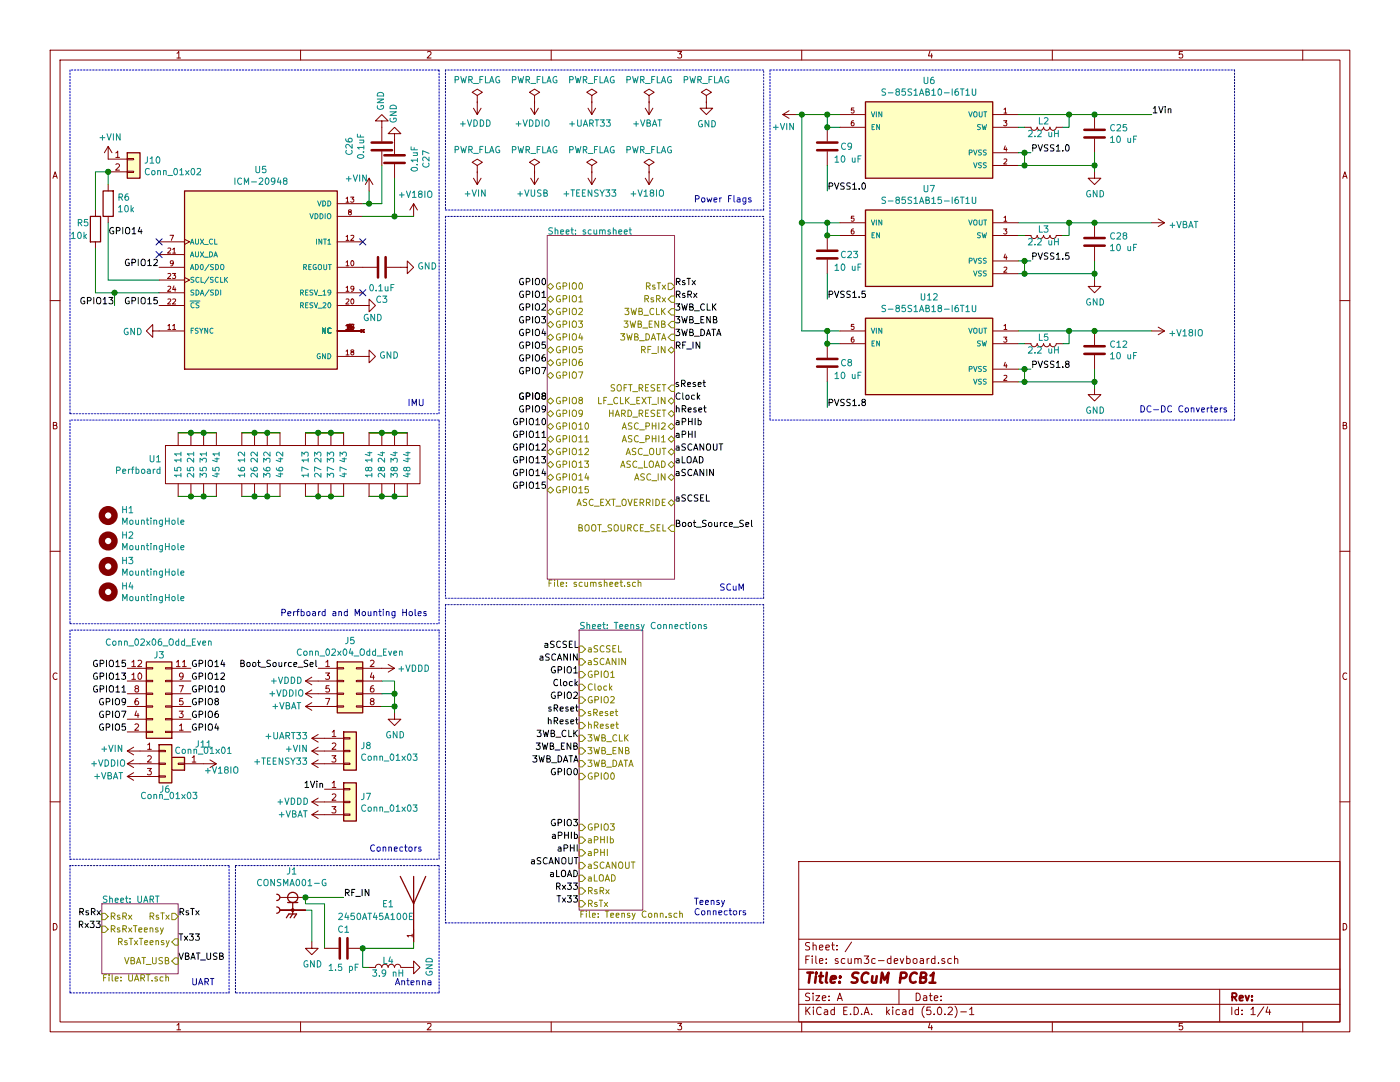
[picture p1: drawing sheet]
EESchema Schematic File Version 4
LIBS:scum3c-devboard-cache
EELAYER 26 0
EELAYER END
$Descr A 11000 8500
encoding utf-8
Sheet 1 4
Title "SCuM PCB1"
Date ""
Rev ""
Comp ""
Comment1 ""
Comment2 ""
Comment3 ""
Comment4 ""
$EndDescr
Wire Wire Line
	2900 1600 2900 1500
$Comp
L power:GND #PWR?
U 1 1
P 3000 1000
AR Path="/5F3B307E/5F3A826B" Ref="#PWR?"  Part="1" 
AR Path="/5F3A826B" Ref="#PWR0104"  Part="1" 
F 0 "#PWR0104" H 3000 750 50  0001 C CNN
F 1 "GND" V 3005 872 50  0000 R CNN
F 2 "" H 3000 1000 50  0001 C CNN
F 3 "" H 3000 1000 50  0001 C CNN
	1    3000 1000
	-1   0    0    1   
$EndComp
$Comp
L Device:C C?
U 1 1
P 3000 1150
AR Path="/5F3B307E/5F3A8271" Ref="C?"  Part="1" 
AR Path="/5F3A8271" Ref="C26"  Part="1" 
F 0 "C26" V 3252 1150 50  0000 C CNN
F 1 "0.1uF" V 3161 1150 50  0000 C CNN
F 2 "Capacitor_SMD:C_0402_1005Metric" H 3038 1000 50  0001 C CNN
F 3 "~" H 3000 1150 50  0001 C CNN
	1    3000 1150
	-1   0    0    1   
$EndComp
$Comp
L power:GND #PWR?
U 1 1
P 3100 1100
AR Path="/5F3B307E/5F3A8280" Ref="#PWR?"  Part="1" 
AR Path="/5F3A8280" Ref="#PWR0106"  Part="1" 
F 0 "#PWR0106" H 3100 850 50  0001 C CNN
F 1 "GND" V 3105 972 50  0000 R CNN
F 2 "" H 3100 1100 50  0001 C CNN
F 3 "" H 3100 1100 50  0001 C CNN
	1    3100 1100
	-1   0    0    1   
$EndComp
$Comp
L Device:C C?
U 1 1
P 3100 1250
AR Path="/5F3B307E/5F3A8286" Ref="C?"  Part="1" 
AR Path="/5F3A8286" Ref="C27"  Part="1" 
F 0 "C27" V 2848 1250 50  0000 C CNN
F 1 "0.1uF" V 2939 1250 50  0000 C CNN
F 2 "Capacitor_SMD:C_0402_1005Metric" H 3138 1100 50  0001 C CNN
F 3 "~" H 3100 1250 50  0001 C CNN
	1    3100 1250
	-1   0    0    1   
$EndComp
Text Label 4550 5300 2    50   ~ 0
GPIO1
Text Label 1500 5350 0    50   ~ 0
GPIO12
Text Label 1500 5250 0    50   ~ 0
GPIO14
Text Label 1500 5750 0    50   ~ 0
GPIO4
Text Label 1500 5450 0    50   ~ 0
GPIO10
Text Label 1500 5650 0    50   ~ 0
GPIO6
Text Label 1500 5550 0    50   ~ 0
GPIO8
$Comp
L power:PWR_FLAG #FLG0101
U 1 1
P 5550 800
AR Path="/5F3F179B" Ref="#FLG0101"  Part="1" 
AR Path="/5F3B0B28/5F3F179B" Ref="#FLG?"  Part="1" 
F 0 "#FLG0101" H 5550 875 50  0001 C CNN
F 1 "PWR_FLAG" H 5550 973 50  0000 C CNN
F 2 "" H 5550 800 50  0001 C CNN
F 3 "~" H 5550 800 50  0001 C CNN
	1    5550 800 
	1    0    0    -1  
$EndComp
$Comp
L power:PWR_FLAG #FLG0102
U 1 1
P 5100 800
AR Path="/5F3F17A1" Ref="#FLG0102"  Part="1" 
AR Path="/5F3B0B28/5F3F17A1" Ref="#FLG?"  Part="1" 
F 0 "#FLG0102" H 5100 875 50  0001 C CNN
F 1 "PWR_FLAG" H 5100 973 50  0000 C CNN
F 2 "" H 5100 800 50  0001 C CNN
F 3 "~" H 5100 800 50  0001 C CNN
	1    5100 800 
	1    0    0    -1  
$EndComp
$Comp
L power:GND #PWR0113
U 1 1
P 5550 800
AR Path="/5F3F17A7" Ref="#PWR0113"  Part="1" 
AR Path="/5F3B0B28/5F3F17A7" Ref="#PWR?"  Part="1" 
F 0 "#PWR0113" H 5550 550 50  0001 C CNN
F 1 "GND" H 5555 627 50  0000 C CNN
F 2 "" H 5550 800 50  0001 C CNN
F 3 "" H 5550 800 50  0001 C CNN
	1    5550 800 
	1    0    0    -1  
$EndComp
$Comp
L draft1library:+VBAT #PWR0114
U 1 1
P 5100 800
AR Path="/5F3F17AD" Ref="#PWR0114"  Part="1" 
AR Path="/5F3B0B28/5F3F17AD" Ref="#PWR?"  Part="1" 
F 0 "#PWR0114" H 5100 650 50  0001 C CNN
F 1 "+VBAT" H 5115 973 50  0000 C CNN
F 2 "" H 5100 800 50  0001 C CNN
F 3 "" H 5100 800 50  0001 C CNN
	1    5100 800 
	-1   0    0    1   
$EndComp
$Comp
L power:PWR_FLAG #FLG0103
U 1 1
P 4650 800
AR Path="/5F3F17B3" Ref="#FLG0103"  Part="1" 
AR Path="/5F3B0B28/5F3F17B3" Ref="#FLG?"  Part="1" 
F 0 "#FLG0103" H 4650 875 50  0001 C CNN
F 1 "PWR_FLAG" H 4650 973 50  0000 C CNN
F 2 "" H 4650 800 50  0001 C CNN
F 3 "~" H 4650 800 50  0001 C CNN
	1    4650 800 
	1    0    0    -1  
$EndComp
$Comp
L draft1library:+UART33 #PWR0115
U 1 1
P 4650 800
AR Path="/5F3F17B9" Ref="#PWR0115"  Part="1" 
AR Path="/5F3B0B28/5F3F17B9" Ref="#PWR?"  Part="1" 
F 0 "#PWR0115" H 4650 650 50  0001 C CNN
F 1 "+UART33" H 4665 973 50  0000 C CNN
F 2 "" H 4650 800 50  0001 C CNN
F 3 "" H 4650 800 50  0001 C CNN
	1    4650 800 
	-1   0    0    1   
$EndComp
$Comp
L power:PWR_FLAG #FLG0104
U 1 1
P 4200 800
AR Path="/5F3F17BF" Ref="#FLG0104"  Part="1" 
AR Path="/5F3B0B28/5F3F17BF" Ref="#FLG?"  Part="1" 
F 0 "#FLG0104" H 4200 875 50  0001 C CNN
F 1 "PWR_FLAG" H 4200 973 50  0000 C CNN
F 2 "" H 4200 800 50  0001 C CNN
F 3 "~" H 4200 800 50  0001 C CNN
	1    4200 800 
	1    0    0    -1  
$EndComp
$Comp
L draft1library:+VDDIO #PWR0116
U 1 1
P 4200 800
F 0 "#PWR0116" H 4200 650 50  0001 C CNN
F 1 "+VDDIO" H 4215 973 50  0000 C CNN
F 2 "" H 4200 800 50  0001 C CNN
F 3 "" H 4200 800 50  0001 C CNN
	1    4200 800 
	-1   0    0    1   
$EndComp
$Comp
L power:PWR_FLAG #FLG0105
U 1 1
P 3750 800
AR Path="/5F3F2540" Ref="#FLG0105"  Part="1" 
AR Path="/5F3B0B28/5F3F2540" Ref="#FLG?"  Part="1" 
F 0 "#FLG0105" H 3750 875 50  0001 C CNN
F 1 "PWR_FLAG" H 3750 973 50  0000 C CNN
F 2 "" H 3750 800 50  0001 C CNN
F 3 "~" H 3750 800 50  0001 C CNN
	1    3750 800 
	1    0    0    -1  
$EndComp
$Comp
L draft1library:+VDDD #PWR0117
U 1 1
P 3750 800
F 0 "#PWR0117" H 3750 650 50  0001 C CNN
F 1 "+VDDD" H 3765 973 50  0000 C CNN
F 2 "" H 3750 800 50  0001 C CNN
F 3 "" H 3750 800 50  0001 C CNN
	1    3750 800 
	-1   0    0    1   
$EndComp
Text Label 4300 2250 2    50   ~ 0
GPIO0
Text Label 4300 2350 2    50   ~ 0
GPIO1
Text Label 4300 2450 2    50   ~ 0
GPIO2
Text Label 4300 2550 2    50   ~ 0
GPIO3
Text Label 4300 2650 2    50   ~ 0
GPIO4
Text Label 4300 2750 2    50   ~ 0
GPIO5
Text Label 4300 2850 2    50   ~ 0
GPIO6
Text Label 4300 2950 2    50   ~ 0
GPIO7
Text Label 4300 3150 2    50   ~ 0
GPIO8
Text Label 4300 3250 2    50   ~ 0
GPIO9
Text Label 4300 3350 2    50   ~ 0
GPIO10
Text Label 4300 3450 2    50   ~ 0
GPIO11
Text Label 4300 3150 2    50   ~ 0
GPIO8
$Comp
L draft1library:+VUSB #PWR0200
U 1 1
P 4200 1350
F 0 "#PWR0200" H 4200 1200 50  0001 C CNN
F 1 "+VUSB" H 4215 1523 50  0000 C CNN
F 2 "" H 4200 1350 50  0001 C CNN
F 3 "" H 4200 1350 50  0001 C CNN
	1    4200 1350
	-1   0    0    1   
$EndComp
$Comp
L power:PWR_FLAG #FLG0108
U 1 1
P 4200 1350
AR Path="/5F3B796B" Ref="#FLG0108"  Part="1" 
AR Path="/5F3B0B28/5F3B796B" Ref="#FLG?"  Part="1" 
F 0 "#FLG0108" H 4200 1425 50  0001 C CNN
F 1 "PWR_FLAG" H 4200 1523 50  0000 C CNN
F 2 "" H 4200 1350 50  0001 C CNN
F 3 "~" H 4200 1350 50  0001 C CNN
	1    4200 1350
	1    0    0    -1  
$EndComp
Text Label 4300 3650 2    50   ~ 0
GPIO13
Text Label 4300 3550 2    50   ~ 0
GPIO12
Text Label 4300 3750 2    50   ~ 0
GPIO14
Text Label 4300 3850 2    50   ~ 0
GPIO15
$Sheet
S 4300 1850 1000 2700
U 5F3B1D81
F0 "scumsheet" 50
F1 "scumsheet.sch" 50
F2 "GPIO1" B L 4300 2350 50 
F3 "GPIO2" B L 4300 2450 50 
F4 "GPIO3" B L 4300 2550 50 
F5 "GPIO4" B L 4300 2650 50 
F6 "GPIO5" B L 4300 2750 50 
F7 "GPIO6" B L 4300 2850 50 
F8 "GPIO7" B L 4300 2950 50 
F9 "GPIO8" B L 4300 3150 50 
F10 "GPIO9" B L 4300 3250 50 
F11 "GPIO10" B L 4300 3350 50 
F12 "GPIO11" B L 4300 3450 50 
F13 "GPIO12" B L 4300 3550 50 
F14 "GPIO13" B L 4300 3650 50 
F15 "GPIO14" B L 4300 3750 50 
F16 "GPIO15" B L 4300 3850 50 
F17 "GPIO0" B L 4300 2250 50 
F18 "RsTx" O R 5300 2250 50 
F19 "RsRx" I R 5300 2350 50 
F20 "3WB_CLK" I R 5300 2450 50 
F21 "3WB_ENB" I R 5300 2550 50 
F22 "3WB_DATA" I R 5300 2650 50 
F23 "LF_CLK_EXT_IN" B R 5300 3150 50 
F24 "HARD_RESET" B R 5300 3250 50 
F25 "ASC_PHI2" B R 5300 3350 50 
F26 "ASC_PHI1" B R 5300 3450 50 
F27 "ASC_OUT" B R 5300 3550 50 
F28 "ASC_LOAD" B R 5300 3650 50 
F29 "ASC_IN" B R 5300 3750 50 
F30 "ASC_EXT_OVERRIDE" B R 5300 3950 50 
F31 "RF_IN" B R 5300 2750 50 
F32 "SOFT_RESET" I R 5300 3050 50 
F33 "BOOT_SOURCE_SEL" I R 5300 4150 50 
$EndSheet
$Comp
L scum3c-devboard-rescue:Perfboard-SCUM U1
U 1 1
P 2300 3650
F 0 "U1" H 1272 3696 50  0000 R CNN
F 1 "Perfboard" H 1272 3605 50  0000 R CNN
F 2 "SCUM:Perfboard" H 2300 3650 50  0001 C CNN
F 3 "" H 2300 3650 50  0001 C CNN
	1    2300 3650
	1    0    0    -1  
$EndComp
Wire Wire Line
	2400 3400 2500 3400
Wire Wire Line
	2500 3400 2600 3400
Connection ~ 2500 3400
Wire Wire Line
	2600 3400 2700 3400
Connection ~ 2600 3400
Wire Wire Line
	2900 3400 3000 3400
Wire Wire Line
	3000 3400 3100 3400
Connection ~ 3000 3400
Wire Wire Line
	3200 3400 3100 3400
Connection ~ 3100 3400
$Comp
L Mechanical:MountingHole H3
U 1 1
P 850 4450
F 0 "H3" H 950 4496 50  0000 L CNN
F 1 "MountingHole" H 950 4405 50  0000 L CNN
F 2 "MountingHole:MountingHole_2.7mm_M2.5" H 850 4450 50  0001 C CNN
F 3 "~" H 850 4450 50  0001 C CNN
	1    850  4450
	1    0    0    -1  
$EndComp
$Comp
L Mechanical:MountingHole H4
U 1 1
P 850 4650
F 0 "H4" H 950 4696 50  0000 L CNN
F 1 "MountingHole" H 950 4605 50  0000 L CNN
F 2 "MountingHole:MountingHole_2.7mm_M2.5" H 850 4650 50  0001 C CNN
F 3 "~" H 850 4650 50  0001 C CNN
	1    850  4650
	1    0    0    -1  
$EndComp
$Comp
L Mechanical:MountingHole H2
U 1 1
P 850 4250
F 0 "H2" H 950 4296 50  0000 L CNN
F 1 "MountingHole" H 950 4205 50  0000 L CNN
F 2 "MountingHole:MountingHole_2.7mm_M2.5" H 850 4250 50  0001 C CNN
F 3 "~" H 850 4250 50  0001 C CNN
	1    850  4250
	1    0    0    -1  
$EndComp
$Comp
L Mechanical:MountingHole H1
U 1 1
P 850 4050
F 0 "H1" H 950 4096 50  0000 L CNN
F 1 "MountingHole" H 950 4005 50  0000 L CNN
F 2 "MountingHole:MountingHole_2.7mm_M2.5" H 850 4050 50  0001 C CNN
F 3 "~" H 850 4050 50  0001 C CNN
	1    850  4050
	1    0    0    -1  
$EndComp
$Sheet
S 800  7100 600  550 
U 5F7F639B
F0 "UART" 50
F1 "UART.sch" 50
F2 "RsRx" I L 800 7200 50 
F3 "RsTx" O R 1400 7200 50 
F4 "VBAT_USB" I R 1400 7550 50 
F5 "RsTxTeensy" I R 1400 7400 50 
F6 "RsRxTeensy" I L 800 7300 50 
$EndSheet
Text Label 800  7200 2    50   ~ 0
RsRx
Text Label 1400 7200 0    50   ~ 0
RsTx
Text Label 5300 2350 0    50   ~ 0
RsRx
Text Label 5300 2250 0    50   ~ 0
RsTx
Text Label 5300 2450 0    50   ~ 0
3WB_CLK
Text Label 5300 2550 0    50   ~ 0
3WB_ENB
Text Label 5300 2650 0    50   ~ 0
3WB_DATA
Text Label 5300 2750 0    50   ~ 0
RF_IN
$Comp
L draft1library:+VDDIO #PWR0150
U 1 1
P 1100 6000
F 0 "#PWR0150" H 1100 5850 50  0001 C CNN
F 1 "+VDDIO" V 1100 6250 50  0000 C CNN
F 2 "" H 1100 6000 50  0001 C CNN
F 3 "" H 1100 6000 50  0001 C CNN
	1    1100 6000
	0    -1   -1   0   
$EndComp
Wire Notes Line
	550  550  550  3250
Wire Notes Line
	550  3250 3450 3250
Wire Notes Line
	3450 3250 3450 550 
Wire Notes Line
	3450 550  550  550 
Wire Wire Line
	1400 3400 1500 3400
Connection ~ 1500 3400
Wire Wire Line
	1500 3400 1600 3400
Wire Wire Line
	1600 3400 1700 3400
Connection ~ 1600 3400
Wire Wire Line
	1400 3900 1500 3900
Wire Wire Line
	1600 3900 1500 3900
Wire Wire Line
	1600 3900 1700 3900
Connection ~ 1600 3900
Connection ~ 1500 3900
Wire Wire Line
	1900 3900 2000 3900
Connection ~ 2000 3900
Wire Wire Line
	2000 3900 2100 3900
Wire Wire Line
	2100 3900 2200 3900
Connection ~ 2100 3900
Wire Wire Line
	1900 3400 2000 3400
Connection ~ 2000 3400
Wire Wire Line
	2000 3400 2100 3400
Wire Wire Line
	2200 3400 2100 3400
Connection ~ 2100 3400
Connection ~ 3100 3900
Wire Wire Line
	3100 3900 3200 3900
Connection ~ 3000 3900
Wire Wire Line
	3000 3900 3100 3900
Wire Wire Line
	2900 3900 3000 3900
Connection ~ 2600 3900
Wire Wire Line
	2600 3900 2700 3900
Connection ~ 2500 3900
Wire Wire Line
	2500 3900 2600 3900
Wire Wire Line
	2400 3900 2500 3900
Wire Notes Line
	3500 4700 6000 4700
Wire Notes Line
	550  3300 550  4900
Wire Notes Line
	550  4900 3450 4900
Wire Notes Line
	3450 4900 3450 3300
Wire Notes Line
	3450 3300 550  3300
Wire Notes Line
	550  4950 550  6750
Wire Notes Line
	550  6750 3450 6750
Wire Notes Line
	3450 6750 3450 4950
Wire Notes Line
	3450 4950 550  4950
Wire Notes Line
	550  6800 550  7800
Wire Notes Line
	550  7800 1800 7800
Wire Notes Line
	1800 7800 1800 6800
Wire Notes Line
	1800 6800 550  6800
Text Notes 3200 3200 0    50   ~ 0
IMU
Text Notes 2200 4850 0    50   ~ 0
Perfboard and Mounting Holes
Text Notes 5450 1600 0    50   ~ 0
Power Flags
Text Notes 1500 7750 0    50   ~ 0
UART
Text Notes 5650 4650 0    50   ~ 0
SCuM
$Comp
L power:PWR_FLAG #FLG0109
U 1 1
P 3750 1350
F 0 "#FLG0109" H 3750 1425 50  0001 C CNN
F 1 "PWR_FLAG" H 3750 1524 50  0000 C CNN
F 2 "" H 3750 1350 50  0001 C CNN
F 3 "~" H 3750 1350 50  0001 C CNN
	1    3750 1350
	1    0    0    -1  
$EndComp
Text Label 2700 7050 0    50   ~ 0
RF_IN
Wire Notes Line
	1850 6800 3450 6800
Wire Notes Line
	3450 6800 3450 7800
Wire Notes Line
	3450 7800 1850 7800
Wire Notes Line
	1850 7800 1850 6800
Text Notes 3100 7750 0    50   ~ 0
Antenna
Wire Wire Line
	2400 7050 2400 7100
Wire Wire Line
	2400 7100 2550 7100
Wire Wire Line
	2550 7100 2550 7450
Wire Wire Line
	2400 7050 2700 7050
$Comp
L power:GND #PWR0157
U 1 1
P 2450 7400
F 0 "#PWR0157" H 2450 7150 50  0001 C CNN
F 1 "GND" H 2455 7227 50  0000 C CNN
F 2 "" H 2450 7400 50  0001 C CNN
F 3 "" H 2450 7400 50  0001 C CNN
	1    2450 7400
	1    0    0    -1  
$EndComp
Wire Wire Line
	2400 7150 2450 7150
Wire Wire Line
	2450 7150 2450 7400
Text Label 4550 5400 2    50   ~ 0
Clock
Text Label 4550 5500 2    50   ~ 0
GPIO2
Text Label 4550 5700 2    50   ~ 0
hReset
Text Label 4550 5800 2    50   ~ 0
3WB_CLK
Text Label 4550 5900 2    50   ~ 0
3WB_ENB
Text Label 4550 6000 2    50   ~ 0
3WB_DATA
Text Label 4550 6100 2    50   ~ 0
GPIO0
Text Label 4550 5100 2    50   ~ 0
aSCSEL
Text Label 4550 5200 2    50   ~ 0
aSCANIN
Text Label 1000 5650 2    50   ~ 0
GPIO7
Text Label 1000 5750 2    50   ~ 0
GPIO5
Text Label 1000 5250 2    50   ~ 0
GPIO15
Text Label 1000 5550 2    50   ~ 0
GPIO9
Text Label 1000 5350 2    50   ~ 0
GPIO13
Text Label 1000 5450 2    50   ~ 0
GPIO11
$Comp
L Connector_Generic:Conn_02x06_Odd_Even J3
U 1 1
P 1300 5550
F 0 "J3" H 1350 5150 50  0000 C CNN
F 1 "Conn_02x06_Odd_Even" H 1350 5050 50  0000 C CNN
F 2 "Connector_PinHeader_2.54mm:PinHeader_2x06_P2.54mm_Vertical" H 1300 5550 50  0001 C CNN
F 3 "~" H 1300 5550 50  0001 C CNN
	1    1300 5550
	-1   0    0    1   
$EndComp
Text Label 2500 5250 2    50   ~ 0
Boot_Source_Sel
Wire Notes Line
	3500 550  3500 1650
Wire Notes Line
	3500 1650 6000 1650
Wire Notes Line
	6000 1650 6000 550 
Wire Notes Line
	6000 550  3500 550 
Text Notes 2900 6700 0    50   ~ 0
Connectors
Text Notes 5450 7200 0    50   ~ 0
Teensy\nConnectors
Text Label 5300 3050 0    50   ~ 0
sReset
Text Label 4550 5600 2    50   ~ 0
sReset
Wire Notes Line
	6000 4700 6000 1700
Wire Notes Line
	6000 1700 3500 1700
Wire Notes Line
	3500 1700 3500 4700
Text Label 5300 3150 0    50   ~ 0
Clock
Text Label 5300 3250 0    50   ~ 0
hReset
Text Label 5300 3350 0    50   ~ 0
aPHIb
Text Label 5300 3450 0    50   ~ 0
aPHI
Text Label 5300 3550 0    50   ~ 0
aSCANOUT
Text Label 5300 3650 0    50   ~ 0
aLOAD
Text Label 5300 3750 0    50   ~ 0
aSCANIN
Text Label 5300 3950 0    50   ~ 0
aSCSEL
Text Label 5300 4150 0    50   ~ 0
Boot_Source_Sel
Text Label 4550 6500 2    50   ~ 0
GPIO3
Text Label 4550 6900 2    50   ~ 0
aLOAD
Text Label 4550 6800 2    50   ~ 0
aSCANOUT
Text Label 4550 6700 2    50   ~ 0
aPHI
Text Label 4550 6600 2    50   ~ 0
aPHIb
Wire Notes Line
	3500 4750 3500 7250
Wire Notes Line
	3500 7250 6000 7250
Wire Notes Line
	6000 7250 6000 4750
Wire Notes Line
	6000 4750 3500 4750
Text Notes 8950 3250 0    50   ~ 0
DC-DC Converters
$Comp
L S-85S1AB20-I6T1U:S-85S1AB10-I6T1U U6
U 1 1
P 7300 1100
F 0 "U6" H 7300 1567 50  0000 C CNN
F 1 "S-85S1AB10-I6T1U" H 7300 1476 50  0000 C CNN
F 2 "downloaded_libs:SOFL50P180X50-6N" H 7300 1100 50  0001 L BNN
F 3 "" H 7300 1100 50  0001 L BNN
F 4 "0.50 mm" H 7300 1100 50  0001 L BNN "MAXIMUM_PACKAGE_HEIGHT"
F 5 "ABLIC U.S.A. Inc." H 7300 1100 50  0001 L BNN "MANUFACTURER"
F 6 "1.4_00" H 7300 1100 50  0001 L BNN "PARTREV"
F 7 "IPC 7351B" H 7300 1100 50  0001 L BNN "STANDARD"
	1    7300 1100
	1    0    0    -1  
$EndComp
$Comp
L Device:C C25
U 1 1
P 8600 1050
F 0 "C25" H 8715 1096 50  0000 L CNN
F 1 "10 uF" H 8715 1005 50  0000 L CNN
F 2 "Capacitor_SMD:C_0402_1005Metric" H 8638 900 50  0001 C CNN
F 3 "~" H 8600 1050 50  0001 C CNN
	1    8600 1050
	1    0    0    -1  
$EndComp
$Comp
L Device:C C9
U 1 1
P 6500 1150
F 0 "C9" H 6600 1150 50  0000 L CNN
F 1 "10 uF" H 6550 1050 50  0000 L CNN
F 2 "Capacitor_SMD:C_0402_1005Metric" H 6538 1000 50  0001 C CNN
F 3 "~" H 6500 1150 50  0001 C CNN
	1    6500 1150
	1    0    0    -1  
$EndComp
$Comp
L Device:L L2
U 1 1
P 8200 1000
F 0 "L2" V 8150 1000 50  0000 C CNN
F 1 "2.2 uH" V 8250 1000 50  0000 C CNN
F 2 "Inductor_SMD:L_0402_1005Metric" H 8200 1000 50  0001 C CNN
F 3 "~" H 8200 1000 50  0001 C CNN
	1    8200 1000
	0    1    1    0   
$EndComp
Wire Wire Line
	8000 1000 8050 1000
Wire Wire Line
	8000 900  8400 900 
Wire Wire Line
	8350 1000 8400 1000
Wire Wire Line
	8400 1000 8400 900 
Connection ~ 8400 900 
Wire Wire Line
	8400 900  8600 900 
$Comp
L power:GND #PWR03
U 1 1
P 8600 1350
AR Path="/5FC0EFB4" Ref="#PWR03"  Part="1" 
AR Path="/5F3B0B28/5FC0EFB4" Ref="#PWR?"  Part="1" 
F 0 "#PWR03" H 8600 1100 50  0001 C CNN
F 1 "GND" H 8605 1177 50  0000 C CNN
F 2 "" H 8600 1350 50  0001 C CNN
F 3 "" H 8600 1350 50  0001 C CNN
	1    8600 1350
	1    0    0    -1  
$EndComp
Wire Wire Line
	8600 1200 8600 1300
Wire Wire Line
	8000 1300 8050 1300
Connection ~ 8600 1300
Wire Wire Line
	8600 1300 8600 1350
Wire Wire Line
	8000 1200 8050 1200
Text Label 8100 1200 0    50   ~ 0
PVSS1.0
Wire Wire Line
	6500 900  6600 900 
Wire Wire Line
	6600 1000 6500 1000
Connection ~ 6500 1000
Wire Wire Line
	6500 1000 6500 900 
Connection ~ 6500 900 
Wire Wire Line
	6250 900  6300 900 
Text Label 6500 1500 0    50   ~ 0
PVSS1.0
Wire Wire Line
	6500 1300 6500 1500
Wire Wire Line
	8050 1200 8050 1300
Connection ~ 8050 1200
Wire Wire Line
	8050 1200 8100 1200
Connection ~ 8050 1300
Wire Wire Line
	8050 1300 8600 1300
$Comp
L Device:C C28
U 1 1
P 8600 1900
F 0 "C28" H 8715 1946 50  0000 L CNN
F 1 "10 uF" H 8715 1855 50  0000 L CNN
F 2 "Capacitor_SMD:C_0402_1005Metric" H 8638 1750 50  0001 C CNN
F 3 "~" H 8600 1900 50  0001 C CNN
	1    8600 1900
	1    0    0    -1  
$EndComp
$Comp
L Device:L L3
U 1 1
P 8200 1850
F 0 "L3" V 8150 1850 50  0000 C CNN
F 1 "2.2 uH" V 8250 1850 50  0000 C CNN
F 2 "Inductor_SMD:L_0402_1005Metric" H 8200 1850 50  0001 C CNN
F 3 "~" H 8200 1850 50  0001 C CNN
	1    8200 1850
	0    1    1    0   
$EndComp
Wire Wire Line
	8000 1850 8050 1850
Wire Wire Line
	8000 1750 8400 1750
Wire Wire Line
	8350 1850 8400 1850
Wire Wire Line
	8400 1850 8400 1750
Connection ~ 8400 1750
Wire Wire Line
	8400 1750 8600 1750
$Comp
L power:GND #PWR04
U 1 1
P 8600 2200
AR Path="/5FC1DB17" Ref="#PWR04"  Part="1" 
AR Path="/5F3B0B28/5FC1DB17" Ref="#PWR?"  Part="1" 
F 0 "#PWR04" H 8600 1950 50  0001 C CNN
F 1 "GND" H 8605 2027 50  0000 C CNN
F 2 "" H 8600 2200 50  0001 C CNN
F 3 "" H 8600 2200 50  0001 C CNN
	1    8600 2200
	1    0    0    -1  
$EndComp
Wire Wire Line
	8600 2050 8600 2150
Wire Wire Line
	8000 2150 8050 2150
Connection ~ 8600 2150
Wire Wire Line
	8600 2150 8600 2200
Wire Wire Line
	8000 2050 8050 2050
Text Label 8100 2050 0    50   ~ 0
PVSS1.5
Wire Wire Line
	8050 2050 8050 2150
Connection ~ 8050 2050
Wire Wire Line
	8050 2050 8100 2050
Connection ~ 8050 2150
Wire Wire Line
	8050 2150 8600 2150
$Comp
L Device:C C23
U 1 1
P 6500 2000
F 0 "C23" H 6600 2000 50  0000 L CNN
F 1 "10 uF" H 6550 1900 50  0000 L CNN
F 2 "Capacitor_SMD:C_0402_1005Metric" H 6538 1850 50  0001 C CNN
F 3 "~" H 6500 2000 50  0001 C CNN
	1    6500 2000
	1    0    0    -1  
$EndComp
Wire Wire Line
	6500 1750 6600 1750
Wire Wire Line
	6600 1850 6500 1850
Connection ~ 6500 1850
Wire Wire Line
	6500 1850 6500 1750
Connection ~ 6500 1750
Wire Wire Line
	6500 2150 6500 2350
Wire Wire Line
	6300 900  6300 1750
Connection ~ 6300 900 
Wire Wire Line
	6300 900  6500 900 
Wire Wire Line
	6300 1750 6500 1750
Wire Wire Line
	8600 900  9050 900 
Connection ~ 8600 900 
Wire Wire Line
	8600 1750 9050 1750
Connection ~ 8600 1750
$Comp
L S-85S1AB20-I6T1U:S-85S1AB15-I6T1U U7
U 1 1
P 7300 1950
F 0 "U7" H 7300 2417 50  0000 C CNN
F 1 "S-85S1AB15-I6T1U" H 7300 2326 50  0000 C CNN
F 2 "downloaded_libs:SOFL50P180X50-6N" H 7300 1950 50  0001 L BNN
F 3 "downloaded_libs/S85S1A_E.pdf" H 7300 1950 50  0001 L BNN
F 4 "0.50 mm" H 7300 1950 50  0001 L BNN "MAXIMUM_PACKAGE_HEIGHT"
F 5 "ABLIC U.S.A. Inc." H 7300 1950 50  0001 L BNN "MANUFACTURER"
F 6 "1.4_00" H 7300 1950 50  0001 L BNN "PARTREV"
F 7 "IPC 7351B" H 7300 1950 50  0001 L BNN "STANDARD"
	1    7300 1950
	1    0    0    -1  
$EndComp
$Comp
L draft1library:+VBAT #PWR02
U 1 1
P 1100 6100
AR Path="/5FC3C9B1" Ref="#PWR02"  Part="1" 
AR Path="/5F3B0B28/5FC3C9B1" Ref="#PWR?"  Part="1" 
F 0 "#PWR02" H 1100 5950 50  0001 C CNN
F 1 "+VBAT" V 1100 6350 50  0000 C CNN
F 2 "" H 1100 6100 50  0001 C CNN
F 3 "" H 1100 6100 50  0001 C CNN
	1    1100 6100
	0    -1   -1   0   
$EndComp
Text Label 6500 2350 0    50   ~ 0
PVSS1.5
Wire Notes Line
	6050 550  9700 550 
Wire Notes Line
	9700 3300 6050 3300
$Comp
L draft1library:+VIN #PWR0140
U 1 1
P 3750 1350
F 0 "#PWR0140" H 3750 1200 50  0001 C CNN
F 1 "+VIN" H 3765 1523 50  0000 C CNN
F 2 "" H 3750 1350 50  0001 C CNN
F 3 "" H 3750 1350 50  0001 C CNN
	1    3750 1350
	-1   0    0    1   
$EndComp
$Comp
L draft1library:+VIN #PWR0147
U 1 1
P 6250 900
F 0 "#PWR0147" H 6250 750 50  0001 C CNN
F 1 "+VIN" V 6150 900 50  0000 L CNN
F 2 "" H 6250 900 50  0001 C CNN
F 3 "" H 6250 900 50  0001 C CNN
	1    6250 900 
	0    -1   -1   0   
$EndComp
$Comp
L draft1library:+VIN #PWR0151
U 1 1
P 1100 5900
F 0 "#PWR0151" H 1100 5750 50  0001 C CNN
F 1 "+VIN" V 1115 6027 50  0000 L CNN
F 2 "" H 1100 5900 50  0001 C CNN
F 3 "" H 1100 5900 50  0001 C CNN
	1    1100 5900
	0    -1   -1   0   
$EndComp
$Comp
L draft1library:+VBAT #PWR0152
U 1 1
P 2550 6400
AR Path="/5FC73A73" Ref="#PWR0152"  Part="1" 
AR Path="/5F3B0B28/5FC73A73" Ref="#PWR?"  Part="1" 
F 0 "#PWR0152" H 2550 6250 50  0001 C CNN
F 1 "+VBAT" V 2550 6650 50  0000 C CNN
F 2 "" H 2550 6400 50  0001 C CNN
F 3 "" H 2550 6400 50  0001 C CNN
	1    2550 6400
	0    -1   -1   0   
$EndComp
$Comp
L draft1library:+VDDD #PWR0154
U 1 1
P 2550 6300
F 0 "#PWR0154" H 2550 6150 50  0001 C CNN
F 1 "+VDDD" V 2550 6550 50  0000 C CNN
F 2 "" H 2550 6300 50  0001 C CNN
F 3 "" H 2550 6300 50  0001 C CNN
	1    2550 6300
	0    -1   -1   0   
$EndComp
Text Label 2550 6200 2    50   ~ 0
1Vin
Text Label 9050 900  0    50   ~ 0
1Vin
$Comp
L draft1library:+VDDD #PWR06
U 1 1
P 2500 5350
F 0 "#PWR06" H 2500 5200 50  0001 C CNN
F 1 "+VDDD" V 2500 5600 50  0000 C CNN
F 2 "" H 2500 5350 50  0001 C CNN
F 3 "" H 2500 5350 50  0001 C CNN
	1    2500 5350
	0    -1   -1   0   
$EndComp
$Comp
L draft1library:+VDDIO #PWR05
U 1 1
P 2500 5450
F 0 "#PWR05" H 2500 5300 50  0001 C CNN
F 1 "+VDDIO" V 2500 5700 50  0000 C CNN
F 2 "" H 2500 5450 50  0001 C CNN
F 3 "" H 2500 5450 50  0001 C CNN
	1    2500 5450
	0    -1   -1   0   
$EndComp
$Comp
L draft1library:+VBAT #PWR01
U 1 1
P 2500 5550
AR Path="/5FC8B3CE" Ref="#PWR01"  Part="1" 
AR Path="/5F3B0B28/5FC8B3CE" Ref="#PWR?"  Part="1" 
F 0 "#PWR01" H 2500 5400 50  0001 C CNN
F 1 "+VBAT" V 2500 5800 50  0000 C CNN
F 2 "" H 2500 5550 50  0001 C CNN
F 3 "" H 2500 5550 50  0001 C CNN
	1    2500 5550
	0    -1   -1   0   
$EndComp
$Comp
L power:GND #PWR07
U 1 1
P 3100 5600
AR Path="/5FC8B5C3" Ref="#PWR07"  Part="1" 
AR Path="/5F3B0B28/5FC8B5C3" Ref="#PWR?"  Part="1" 
F 0 "#PWR07" H 3100 5350 50  0001 C CNN
F 1 "GND" H 3105 5427 50  0000 C CNN
F 2 "" H 3100 5600 50  0001 C CNN
F 3 "" H 3100 5600 50  0001 C CNN
	1    3100 5600
	1    0    0    -1  
$EndComp
$Comp
L Connector_Generic:Conn_02x04_Odd_Even J5
U 1 1
P 2700 5350
F 0 "J5" H 2750 5667 50  0000 C CNN
F 1 "Conn_02x04_Odd_Even" H 2750 5576 50  0000 C CNN
F 2 "Connector_PinHeader_2.54mm:PinHeader_2x04_P2.54mm_Vertical" H 2700 5350 50  0001 C CNN
F 3 "~" H 2700 5350 50  0001 C CNN
	1    2700 5350
	1    0    0    -1  
$EndComp
Wire Wire Line
	3000 5350 3100 5350
Wire Wire Line
	3100 5350 3100 5450
Wire Wire Line
	3000 5450 3100 5450
Connection ~ 3100 5450
Wire Wire Line
	3100 5450 3100 5550
$Comp
L Connector_Generic:Conn_01x03 J7
U 1 1
P 2750 6300
F 0 "J7" H 2830 6342 50  0000 L CNN
F 1 "Conn_01x03" H 2830 6251 50  0000 L CNN
F 2 "Connector_PinHeader_2.54mm:PinHeader_1x03_P2.54mm_Vertical" H 2750 6300 50  0001 C CNN
F 3 "~" H 2750 6300 50  0001 C CNN
	1    2750 6300
	1    0    0    -1  
$EndComp
$Comp
L Connector_Generic:Conn_01x03 J6
U 1 1
P 1300 6000
F 0 "J6" H 1250 5800 50  0000 L CNN
F 1 "Conn_01x03" H 1100 5750 50  0000 L CNN
F 2 "Connector_PinHeader_2.54mm:PinHeader_1x03_P2.54mm_Vertical" H 1300 6000 50  0001 C CNN
F 3 "~" H 1300 6000 50  0001 C CNN
	1    1300 6000
	1    0    0    -1  
$EndComp
Text Label 1400 7550 0    50   ~ 0
VBAT_USB
$Comp
L Connector_Generic:Conn_01x03 J8
U 1 1
P 2750 5900
F 0 "J8" H 2830 5942 50  0000 L CNN
F 1 "Conn_01x03" H 2830 5851 50  0000 L CNN
F 2 "Connector_PinHeader_2.54mm:PinHeader_1x03_P2.54mm_Vertical" H 2750 5900 50  0001 C CNN
F 3 "~" H 2750 5900 50  0001 C CNN
	1    2750 5900
	1    0    0    -1  
$EndComp
$Sheet
S 4550 4950 500  2200
U 5FCB6A87
F0 "Teensy Connections" 50
F1 "Teensy Conn.sch" 50
F2 "aSCANIN" I L 4550 5200 50 
F3 "aSCSEL" I L 4550 5100 50 
F4 "GPIO1" I L 4550 5300 50 
F5 "Clock" I L 4550 5400 50 
F6 "GPIO2" I L 4550 5500 50 
F7 "sReset" I L 4550 5600 50 
F8 "hReset" I L 4550 5700 50 
F9 "3WB_CLK" I L 4550 5800 50 
F10 "3WB_ENB" I L 4550 5900 50 
F11 "3WB_DATA" I L 4550 6000 50 
F12 "GPIO0" I L 4550 6100 50 
F13 "GPIO3" I L 4550 6500 50 
F14 "aPHIb" I L 4550 6600 50 
F15 "aPHI" I L 4550 6700 50 
F16 "aSCANOUT" I L 4550 6800 50 
F17 "aLOAD" I L 4550 6900 50 
F18 "RsRx" I L 4550 7000 50 
F19 "RsTx" I L 4550 7100 50 
$EndSheet
Wire Wire Line
	3000 5550 3100 5550
Connection ~ 3100 5550
Wire Wire Line
	3100 5550 3100 5600
Text Label 1400 7400 0    50   ~ 0
Tx33
Text Label 800  7300 2    50   ~ 0
Rx33
Text Label 4550 7000 2    50   ~ 0
Rx33
Text Label 4550 7100 2    50   ~ 0
Tx33
$Comp
L draft1library:+VBAT #PWR0101
U 1 1
P 9050 1750
F 0 "#PWR0101" H 9050 1600 50  0001 C CNN
F 1 "+VBAT" V 9065 1878 50  0000 L CNN
F 2 "" H 9050 1750 50  0001 C CNN
F 3 "" H 9050 1750 50  0001 C CNN
	1    9050 1750
	0    1    1    0   
$EndComp
$Comp
L draft1library:+VIN #PWR0102
U 1 1
P 2550 5900
F 0 "#PWR0102" H 2550 5750 50  0001 C CNN
F 1 "+VIN" V 2565 6027 50  0000 L CNN
F 2 "" H 2550 5900 50  0001 C CNN
F 3 "" H 2550 5900 50  0001 C CNN
	1    2550 5900
	0    -1   -1   0   
$EndComp
$Comp
L draft1library:+UART33 #PWR0103
U 1 1
P 2550 5800
F 0 "#PWR0103" H 2550 5650 50  0001 C CNN
F 1 "+UART33" V 2565 5928 50  0000 L CNN
F 2 "" H 2550 5800 50  0001 C CNN
F 3 "" H 2550 5800 50  0001 C CNN
	1    2550 5800
	0    -1   -1   0   
$EndComp
$Comp
L draft1library:+TEENSY33 #PWR0105
U 1 1
P 2550 6000
F 0 "#PWR0105" H 2550 5850 50  0001 C CNN
F 1 "+TEENSY33" V 2565 6127 50  0000 L CNN
F 2 "" H 2550 6000 50  0001 C CNN
F 3 "" H 2550 6000 50  0001 C CNN
	1    2550 6000
	0    -1   -1   0   
$EndComp
$Comp
L draft1library:+VDDD #PWR0108
U 1 1
P 3000 5250
F 0 "#PWR0108" H 3000 5100 50  0001 C CNN
F 1 "+VDDD" V 3000 5500 50  0000 C CNN
F 2 "" H 3000 5250 50  0001 C CNN
F 3 "" H 3000 5250 50  0001 C CNN
	1    3000 5250
	0    1    1    0   
$EndComp
$Comp
L draft1library:+VIN #PWR0132
U 1 1
P 2900 1500
F 0 "#PWR0132" H 2900 1350 50  0001 C CNN
F 1 "+VIN" H 2800 1600 50  0000 C CNN
F 2 "" H 2900 1500 50  0001 C CNN
F 3 "" H 2900 1500 50  0001 C CNN
	1    2900 1500
	1    0    0    -1  
$EndComp
$Comp
L ICM-20948:ICM-20948 U5
U 1 1
P 2050 2200
F 0 "U5" H 2050 3067 50  0000 C CNN
F 1 "ICM-20948" H 2050 2976 50  0000 C CNN
F 2 "downloaded_libs:QFN40P300X300X105-24N" H 2050 2200 50  0001 L BNN
F 3 "" H 2050 2200 50  0001 L BNN
F 4 "1.3" H 2050 2200 50  0001 L BNN "PARTREV"
F 5 "TDK InvenSense" H 2050 2200 50  0001 L BNN "MANUFACTURER"
F 6 "IPC 7351B" H 2050 2200 50  0001 L BNN "STANDARD"
F 7 "1.05 mm" H 2050 2200 50  0001 L BNN "MAXIMUM_PACKAGE_HEIGHT"
	1    2050 2200
	1    0    0    -1  
$EndComp
NoConn ~ 2850 1900
$Comp
L power:GND #PWR0135
U 1 1
P 2850 2800
F 0 "#PWR0135" H 2850 2550 50  0001 C CNN
F 1 "GND" V 2855 2672 50  0000 R CNN
F 2 "" H 2850 2800 50  0001 C CNN
F 3 "" H 2850 2800 50  0001 C CNN
	1    2850 2800
	0    -1   -1   0   
$EndComp
$Comp
L power:GND #PWR?
U 1 1
P 1250 2600
AR Path="/5F3B307E/600B6316" Ref="#PWR?"  Part="1" 
AR Path="/600B6316" Ref="#PWR0137"  Part="1" 
F 0 "#PWR0137" H 1250 2350 50  0001 C CNN
F 1 "GND" V 1255 2472 50  0000 R CNN
F 2 "" H 1250 2600 50  0001 C CNN
F 3 "" H 1250 2600 50  0001 C CNN
	1    1250 2600
	0    1    1    0   
$EndComp
NoConn ~ 2850 2300
$Comp
L power:GND #PWR0138
U 1 1
P 2850 2400
F 0 "#PWR0138" H 2850 2150 50  0001 C CNN
F 1 "GND" V 2750 2400 50  0000 R CNN
F 2 "" H 2850 2400 50  0001 C CNN
F 3 "" H 2850 2400 50  0001 C CNN
	1    2850 2400
	0    -1   -1   0   
$EndComp
NoConn ~ 1250 1900
NoConn ~ 1250 2000
$Comp
L Device:C C?
U 1 1
P 3000 2100
AR Path="/5F3B307E/600BCFD2" Ref="C?"  Part="1" 
AR Path="/600BCFD2" Ref="C3"  Part="1" 
F 0 "C3" V 3252 2100 50  0000 C CNN
F 1 "0.1uF" V 3161 2100 50  0000 C CNN
F 2 "Capacitor_SMD:C_0402_1005Metric" H 3038 1950 50  0001 C CNN
F 3 "~" H 3000 2100 50  0001 C CNN
	1    3000 2100
	0    1    1    0   
$EndComp
$Comp
L power:GND #PWR?
U 1 1
P 3150 2100
AR Path="/5F3B307E/600BD062" Ref="#PWR?"  Part="1" 
AR Path="/600BD062" Ref="#PWR0139"  Part="1" 
F 0 "#PWR0139" H 3150 1850 50  0001 C CNN
F 1 "GND" V 3155 1972 50  0000 R CNN
F 2 "" H 3150 2100 50  0001 C CNN
F 3 "" H 3150 2100 50  0001 C CNN
	1    3150 2100
	0    -1   -1   0   
$EndComp
Text Label 900  2400 2    50   ~ 0
GPIO13
Text Label 850  1850 0    50   ~ 0
GPIO14
Text Label 1250 2100 2    50   ~ 0
GPIO12
Text Label 1250 2400 2    50   ~ 0
GPIO15
Wire Wire Line
	850  2200 1250 2200
$Comp
L Device:R R6
U 1 1
P 850 1600
F 0 "R6" H 780 1554 50  0000 R CNN
F 1 "10k" H 780 1645 50  0000 R CNN
F 2 "Resistor_SMD:R_0402_1005Metric" V 780 1600 50  0001 C CNN
F 3 "~" H 850 1600 50  0001 C CNN
	1    850  1600
	-1   0    0    1   
$EndComp
$Comp
L Device:R R5
U 1 1
P 750 1800
F 0 "R5" H 600 1850 50  0000 L CNN
F 1 "10k" H 550 1750 50  0000 L CNN
F 2 "Resistor_SMD:R_0402_1005Metric" V 680 1800 50  0001 C CNN
F 3 "~" H 750 1800 50  0001 C CNN
	1    750  1800
	1    0    0    -1  
$EndComp
$Comp
L Connector_Generic:Conn_01x02 J10
U 1 1
P 1050 1250
F 0 "J10" H 1130 1242 50  0000 L CNN
F 1 "Conn_01x02" H 1130 1151 50  0000 L CNN
F 2 "Connector_PinHeader_2.54mm:PinHeader_1x02_P2.54mm_Vertical" H 1050 1250 50  0001 C CNN
F 3 "~" H 1050 1250 50  0001 C CNN
	1    1050 1250
	1    0    0    -1  
$EndComp
Wire Wire Line
	850  1450 850  1350
Wire Wire Line
	750  1650 750  1350
Wire Wire Line
	750  1350 850  1350
Connection ~ 850  1350
$Comp
L draft1library:+VIN #PWR0141
U 1 1
P 850 1250
F 0 "#PWR0141" H 850 1100 50  0001 C CNN
F 1 "+VIN" H 865 1423 50  0000 C CNN
F 2 "" H 850 1250 50  0001 C CNN
F 3 "" H 850 1250 50  0001 C CNN
	1    850  1250
	1    0    0    -1  
$EndComp
Wire Wire Line
	2850 1600 2900 1600
Connection ~ 2900 1600
Wire Wire Line
	2900 1600 3000 1600
Wire Wire Line
	3100 1700 3100 1400
Wire Wire Line
	2850 1700 3100 1700
Wire Wire Line
	3000 1300 3000 1600
Wire Wire Line
	750  2300 750  1950
Wire Wire Line
	750  2300 900  2300
Wire Wire Line
	850  1750 850  2200
Wire Wire Line
	900  2400 900  2300
Connection ~ 900  2300
Wire Wire Line
	900  2300 1250 2300
$Comp
L Device:C C1
U 1 1
P 2700 7450
F 0 "C1" V 2550 7450 50  0000 C CNN
F 1 "1.5 pF" V 2850 7450 50  0000 C CNN
F 2 "Capacitor_SMD:C_0402_1005Metric" H 2738 7300 50  0001 C CNN
F 3 "~" H 2700 7450 50  0001 C CNN
	1    2700 7450
	0    1    1    0   
$EndComp
$Comp
L Device:L L4
U 1 1
P 3050 7600
F 0 "L4" V 3100 7600 50  0000 C CNN
F 1 "3.9 nH" V 3000 7600 50  0000 C CNN
F 2 "Inductor_SMD:L_0402_1005Metric" H 3050 7600 50  0001 C CNN
F 3 "~" H 3050 7600 50  0001 C CNN
	1    3050 7600
	0    -1   -1   0   
$EndComp
Wire Wire Line
	2900 7600 2850 7600
Wire Wire Line
	2850 7600 2850 7450
$Comp
L power:GND #PWR0144
U 1 1
P 3200 7600
F 0 "#PWR0144" H 3200 7350 50  0001 C CNN
F 1 "GND" H 3205 7427 50  0000 C CNN
F 2 "" H 3200 7600 50  0001 C CNN
F 3 "" H 3200 7600 50  0001 C CNN
	1    3200 7600
	0    -1   -1   0   
$EndComp
$Comp
L Connector_Generic:Conn_01x01 J11
U 1 1
P 1400 6000
F 0 "J11" H 1200 5850 50  0000 C CNN
F 1 "Conn_01x01" H 1200 5900 50  0000 C CNN
F 2 "Connector_PinHeader_2.54mm:PinHeader_1x01_P2.54mm_Vertical" H 1400 6000 50  0001 C CNN
F 3 "~" H 1400 6000 50  0001 C CNN
	1    1400 6000
	-1   0    0    1   
$EndComp
$Comp
L draft1library:+V18IO #PWR0107
U 1 1
P 1600 6000
F 0 "#PWR0107" H 1600 5850 50  0001 C CNN
F 1 "+V18IO" V 1650 6000 50  0000 L CNN
F 2 "" H 1600 6000 50  0001 C CNN
F 3 "" H 1600 6000 50  0001 C CNN
	1    1600 6000
	0    1    1    0   
$EndComp
$Comp
L Device:C C12
U 1 1
P 8600 2750
F 0 "C12" H 8715 2796 50  0000 L CNN
F 1 "10 uF" H 8715 2705 50  0000 L CNN
F 2 "Capacitor_SMD:C_0402_1005Metric" H 8638 2600 50  0001 C CNN
F 3 "~" H 8600 2750 50  0001 C CNN
	1    8600 2750
	1    0    0    -1  
$EndComp
$Comp
L Device:L L5
U 1 1
P 8200 2700
F 0 "L5" V 8150 2700 50  0000 C CNN
F 1 "2.2 uH" V 8250 2700 50  0000 C CNN
F 2 "Inductor_SMD:L_0402_1005Metric" H 8200 2700 50  0001 C CNN
F 3 "~" H 8200 2700 50  0001 C CNN
	1    8200 2700
	0    1    1    0   
$EndComp
Wire Wire Line
	8000 2700 8050 2700
Wire Wire Line
	8000 2600 8400 2600
Wire Wire Line
	8350 2700 8400 2700
Wire Wire Line
	8400 2700 8400 2600
Connection ~ 8400 2600
Wire Wire Line
	8400 2600 8600 2600
$Comp
L power:GND #PWR0119
U 1 1
P 8600 3050
AR Path="/600AE909" Ref="#PWR0119"  Part="1" 
AR Path="/5F3B0B28/600AE909" Ref="#PWR?"  Part="1" 
F 0 "#PWR0119" H 8600 2800 50  0001 C CNN
F 1 "GND" H 8605 2877 50  0000 C CNN
F 2 "" H 8600 3050 50  0001 C CNN
F 3 "" H 8600 3050 50  0001 C CNN
	1    8600 3050
	1    0    0    -1  
$EndComp
Wire Wire Line
	8600 2900 8600 3000
Wire Wire Line
	8000 3000 8050 3000
Connection ~ 8600 3000
Wire Wire Line
	8600 3000 8600 3050
Wire Wire Line
	8000 2900 8050 2900
Text Label 8100 2900 0    50   ~ 0
PVSS1.8
Wire Wire Line
	8050 2900 8050 3000
Connection ~ 8050 2900
Wire Wire Line
	8050 2900 8100 2900
Connection ~ 8050 3000
Wire Wire Line
	8050 3000 8600 3000
$Comp
L Device:C C8
U 1 1
P 6500 2850
F 0 "C8" H 6600 2850 50  0000 L CNN
F 1 "10 uF" H 6550 2750 50  0000 L CNN
F 2 "Capacitor_SMD:C_0402_1005Metric" H 6538 2700 50  0001 C CNN
F 3 "~" H 6500 2850 50  0001 C CNN
	1    6500 2850
	1    0    0    -1  
$EndComp
Wire Wire Line
	6500 2600 6600 2600
Wire Wire Line
	6600 2700 6500 2700
Connection ~ 6500 2700
Wire Wire Line
	6500 2700 6500 2600
Connection ~ 6500 2600
Wire Wire Line
	6500 3000 6500 3200
Wire Wire Line
	6300 2600 6500 2600
Wire Wire Line
	8600 2600 9050 2600
Connection ~ 8600 2600
Text Label 6500 3200 0    50   ~ 0
PVSS1.8
$Comp
L S-85S1AB20-I6T1U:S-85S1AB18-I6T1U U12
U 1 1
P 7300 2800
F 0 "U12" H 7300 3267 50  0000 C CNN
F 1 "S-85S1AB18-I6T1U" H 7300 3176 50  0000 C CNN
F 2 "downloaded_libs:SOFL50P180X50-6N" H 7300 2800 50  0001 L BNN
F 3 "downloaded_libs/S85S1A_E.pdf" H 7300 2800 50  0001 L BNN
F 4 "0.50 mm" H 7300 2800 50  0001 L BNN "MAXIMUM_PACKAGE_HEIGHT"
F 5 "ABLIC U.S.A. Inc." H 7300 2800 50  0001 L BNN "MANUFACTURER"
F 6 "1.4_00" H 7300 2800 50  0001 L BNN "PARTREV"
F 7 "IPC 7351B" H 7300 2800 50  0001 L BNN "STANDARD"
	1    7300 2800
	1    0    0    -1  
$EndComp
Wire Wire Line
	6300 2600 6300 1750
Connection ~ 6300 1750
$Comp
L draft1library:+V18IO #PWR0133
U 1 1
P 9050 2600
F 0 "#PWR0133" H 9050 2450 50  0001 C CNN
F 1 "+V18IO" V 9065 2728 50  0000 L CNN
F 2 "" H 9050 2600 50  0001 C CNN
F 3 "" H 9050 2600 50  0001 C CNN
	1    9050 2600
	0    1    1    0   
$EndComp
Wire Notes Line
	9700 550  9700 3300
Wire Notes Line
	6050 550  6050 3300
$Comp
L draft1library:+TEENSY33 #PWR0188
U 1 1
P 4650 1350
F 0 "#PWR0188" H 4650 1200 50  0001 C CNN
F 1 "+TEENSY33" H 4665 1523 50  0000 C CNN
F 2 "" H 4650 1350 50  0001 C CNN
F 3 "" H 4650 1350 50  0001 C CNN
	1    4650 1350
	-1   0    0    1   
$EndComp
$Comp
L draft1library:+V18IO #PWR0189
U 1 1
P 5100 1350
F 0 "#PWR0189" H 5100 1200 50  0001 C CNN
F 1 "+V18IO" H 5115 1523 50  0000 C CNN
F 2 "" H 5100 1350 50  0001 C CNN
F 3 "" H 5100 1350 50  0001 C CNN
	1    5100 1350
	-1   0    0    1   
$EndComp
$Comp
L power:PWR_FLAG #FLG0106
U 1 1
P 4650 1350
AR Path="/600C1728" Ref="#FLG0106"  Part="1" 
AR Path="/5F3B0B28/600C1728" Ref="#FLG?"  Part="1" 
F 0 "#FLG0106" H 4650 1425 50  0001 C CNN
F 1 "PWR_FLAG" H 4650 1523 50  0000 C CNN
F 2 "" H 4650 1350 50  0001 C CNN
F 3 "~" H 4650 1350 50  0001 C CNN
	1    4650 1350
	1    0    0    -1  
$EndComp
$Comp
L power:PWR_FLAG #FLG0107
U 1 1
P 5100 1350
AR Path="/600C1777" Ref="#FLG0107"  Part="1" 
AR Path="/5F3B0B28/600C1777" Ref="#FLG?"  Part="1" 
F 0 "#FLG0107" H 5100 1425 50  0001 C CNN
F 1 "PWR_FLAG" H 5100 1523 50  0000 C CNN
F 2 "" H 5100 1350 50  0001 C CNN
F 3 "~" H 5100 1350 50  0001 C CNN
	1    5100 1350
	1    0    0    -1  
$EndComp
$Comp
L draft1library:+V18IO #PWR0190
U 1 1
P 3250 1700
F 0 "#PWR0190" H 3250 1550 50  0001 C CNN
F 1 "+V18IO" H 3265 1873 50  0000 C CNN
F 2 "" H 3250 1700 50  0001 C CNN
F 3 "" H 3250 1700 50  0001 C CNN
	1    3250 1700
	1    0    0    -1  
$EndComp
Wire Wire Line
	3250 1700 3100 1700
Connection ~ 3100 1700
$Comp
L 2450AT45A100E:2450AT45A100E E1
U 1 1
P 3250 7200
F 0 "E1" H 3000 7300 50  0000 L CNN
F 1 "2450AT45A100E" H 2650 7200 50  0000 L CNN
F 2 "downloaded_libs:ANT_2450AT45A100E" H 3250 7200 50  0001 L BNN
F 3 "" H 3250 7200 50  0001 L BNN
F 4 "Johanson" H 3250 7200 50  0001 L BNN "MANUFACTURER"
F 5 "3.1" H 3250 7200 50  0001 L BNN "PARTREV"
F 6 "1.3mm" H 3250 7200 50  0001 L BNN "MAXIMUM_PACKAGE_HEIGHT"
F 7 "Manufacturer Recommendations" H 3250 7200 50  0001 L BNN "STANDARD"
	1    3250 7200
	1    0    0    -1  
$EndComp
Wire Wire Line
	3250 7400 3250 7450
Wire Wire Line
	3250 7450 2850 7450
Connection ~ 2850 7450
$Comp
L CONSMA001-G:CONSMA001-G J1
U 1 1
P 2300 7050
F 0 "J1" H 2293 7257 50  0000 C CNN
F 1 "CONSMA001-G" H 2293 7166 50  0000 C CNN
F 2 "downloaded_libs:LINX_CONSMA001-G" H 2300 7050 50  0001 L BNN
F 3 "" H 2300 7050 50  0001 L BNN
F 4 "Linx Technologies" H 2300 7050 50  0001 L BNN "MANUFACTURER"
F 5 "D" H 2300 7050 50  0001 L BNN "PARTREV"
F 6 "Manufacturer Recommendations" H 2300 7050 50  0001 L BNN "STANDARD"
F 7 "9.79mm" H 2300 7050 50  0001 L BNN "MAXIMUM_PACKAGE_HEIGHT"
	1    2300 7050
	1    0    0    -1  
$EndComp
Connection ~ 2400 7050
NoConn ~ 2850 2600
$EndSCHEMATC
